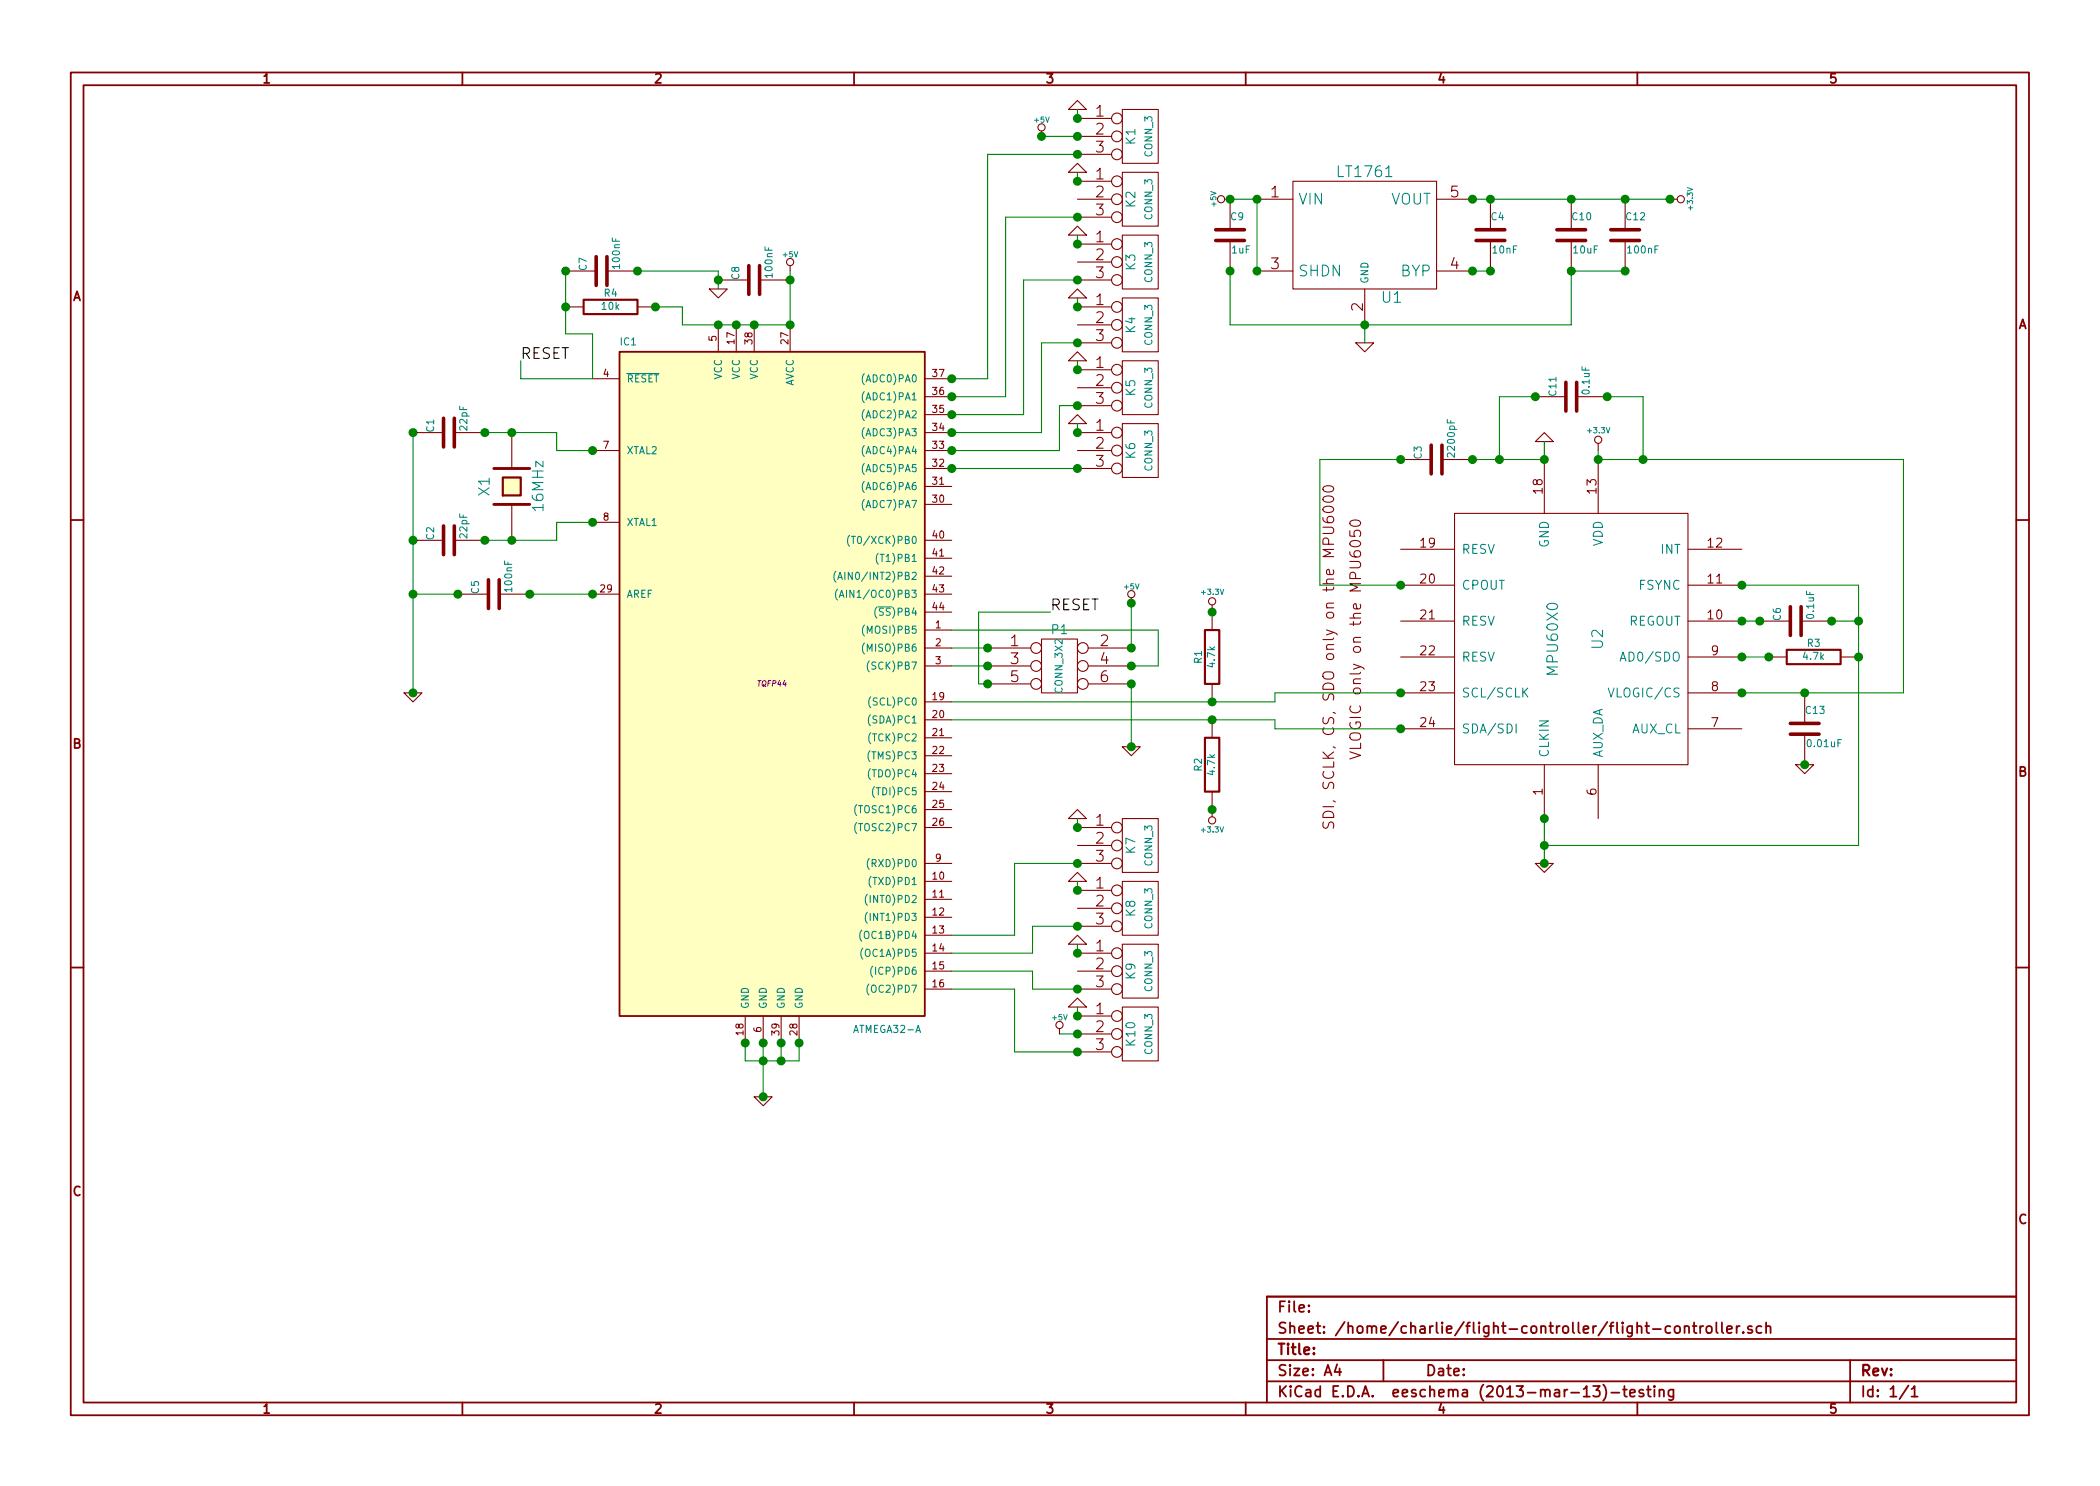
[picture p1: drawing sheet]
EESchema Schematic File Version 2
LIBS:power
LIBS:device
LIBS:transistors
LIBS:conn
LIBS:linear
LIBS:regul
LIBS:74xx
LIBS:cmos4000
LIBS:adc-dac
LIBS:memory
LIBS:xilinx
LIBS:special
LIBS:microcontrollers
LIBS:dsp
LIBS:microchip
LIBS:analog_switches
LIBS:motorola
LIBS:texas
LIBS:intel
LIBS:audio
LIBS:interface
LIBS:digital-audio
LIBS:philips
LIBS:display
LIBS:cypress
LIBS:siliconi
LIBS:opto
LIBS:atmel
LIBS:contrib
LIBS:valves
LIBS:flight-controller-cache
EELAYER 24 0
EELAYER END
$Descr A4 11693 8268
encoding utf-8
Sheet 1 1
Title ""
Date ""
Rev ""
Comp ""
Comment1 ""
Comment2 ""
Comment3 ""
Comment4 ""
$EndDescr
$Comp
L CRYSTAL X1
U 1 1
P 2850 2700
F 0 "X1" H 2850 2850 60  0000 C CNN
F 1 "16MHz" H 2850 2550 60  0000 C CNN
F 2 "" H 2850 2700 60  0000 C CNN
F 3 "" H 2850 2700 60  0000 C CNN
	1    2850 2700
	0    -1   -1   0   
$EndComp
$Comp
L C C1
U 1 1
P 2500 2400
F 0 "C1" H 2500 2500 40  0000 L CNN
F 1 "22pF" H 2506 2315 40  0000 L CNN
F 2 "" H 2538 2250 30  0000 C CNN
F 3 "" H 2500 2400 60  0000 C CNN
	1    2500 2400
	0    -1   -1   0   
$EndComp
$Comp
L C C2
U 1 1
P 2500 3000
F 0 "C2" H 2500 3100 40  0000 L CNN
F 1 "22pF" H 2506 2915 40  0000 L CNN
F 2 "" H 2538 2850 30  0000 C CNN
F 3 "" H 2500 3000 60  0000 C CNN
	1    2500 3000
	0    -1   -1   0   
$EndComp
$Comp
L GND #PWR01
U 1 1
P 2300 3850
F 0 "#PWR01" H 2300 3850 30  0001 C CNN
F 1 "GND" H 2300 3780 30  0001 C CNN
F 2 "" H 2300 3850 60  0000 C CNN
F 3 "" H 2300 3850 60  0000 C CNN
	1    2300 3850
	1    0    0    -1  
$EndComp
$Comp
L R R2
U 1 1
P 6750 4250
F 0 "R2" V 6830 4250 40  0000 C CNN
F 1 "4.7k" V 6757 4251 40  0000 C CNN
F 2 "" V 6680 4250 30  0000 C CNN
F 3 "" H 6750 4250 30  0000 C CNN
	1    6750 4250
	-1   0    0    1   
$EndComp
$Comp
L R R1
U 1 1
P 6750 3650
F 0 "R1" V 6830 3650 40  0000 C CNN
F 1 "4.7k" V 6757 3651 40  0000 C CNN
F 2 "" V 6680 3650 30  0000 C CNN
F 3 "" H 6750 3650 30  0000 C CNN
	1    6750 3650
	-1   0    0    1   
$EndComp
$Comp
L ATMEGA32-A IC1
U 1 1
P 4300 3800
F 0 "IC1" H 3450 5680 40  0000 L BNN
F 1 "ATMEGA32-A" H 4750 1850 40  0000 L BNN
F 2 "TQFP44" H 4300 3800 30  0000 C CIN
F 3 "" H 4300 3800 60  0000 C CNN
	1    4300 3800
	1    0    0    -1  
$EndComp
$Comp
L MPU60X0 U2
U 1 1
P 8750 3550
F 0 "U2" H 8750 3400 60  0000 C CNN
F 1 "MPU60X0" H 8750 3650 60  0000 C CNN
F 2 "" H 8750 3550 60  0000 C CNN
F 3 "" H 8750 3550 60  0000 C CNN
	1    8750 3550
	0    -1   -1   0   
$EndComp
$Comp
L +3.3V #PWR02
U 1 1
P 6750 3400
F 0 "#PWR02" H 6750 3360 30  0001 C CNN
F 1 "+3.3V" H 6750 3510 30  0000 C CNN
F 2 "" H 6750 3400 60  0000 C CNN
F 3 "" H 6750 3400 60  0000 C CNN
	1    6750 3400
	1    0    0    -1  
$EndComp
$Comp
L +3.3V #PWR03
U 1 1
P 6750 4500
F 0 "#PWR03" H 6750 4460 30  0001 C CNN
F 1 "+3.3V" H 6750 4610 30  0000 C CNN
F 2 "" H 6750 4500 60  0000 C CNN
F 3 "" H 6750 4500 60  0000 C CNN
	1    6750 4500
	-1   0    0    1   
$EndComp
$Comp
L +3.3V #PWR04
U 1 1
P 8900 2500
F 0 "#PWR04" H 8900 2460 30  0001 C CNN
F 1 "+3.3V" H 8900 2610 30  0000 C CNN
F 2 "" H 8900 2500 60  0000 C CNN
F 3 "" H 8900 2500 60  0000 C CNN
	1    8900 2500
	1    0    0    -1  
$EndComp
$Comp
L LT1761 U1
U 1 1
P 7600 1300
F 0 "U1" H 7750 950 60  0000 C CNN
F 1 "LT1761" H 7600 1650 60  0000 C CNN
F 2 "" H 7600 1300 60  0000 C CNN
F 3 "" H 7600 1300 60  0000 C CNN
	1    7600 1300
	1    0    0    -1  
$EndComp
$Comp
L +5V #PWR05
U 1 1
P 6850 1100
F 0 "#PWR05" H 6850 1190 20  0001 C CNN
F 1 "+5V" H 6850 1190 30  0000 C CNN
F 2 "" H 6850 1100 60  0000 C CNN
F 3 "" H 6850 1100 60  0000 C CNN
	1    6850 1100
	0    -1   -1   0   
$EndComp
$Comp
L +3.3V #PWR06
U 1 1
P 9300 1100
F 0 "#PWR06" H 9300 1060 30  0001 C CNN
F 1 "+3.3V" H 9300 1210 30  0000 C CNN
F 2 "" H 9300 1100 60  0000 C CNN
F 3 "" H 9300 1100 60  0000 C CNN
	1    9300 1100
	0    1    1    0   
$EndComp
$Comp
L C C4
U 1 1
P 8300 1300
F 0 "C4" H 8300 1400 40  0000 L CNN
F 1 "10nF" H 8306 1215 40  0000 L CNN
F 2 "" H 8338 1150 30  0000 C CNN
F 3 "" H 8300 1300 60  0000 C CNN
	1    8300 1300
	1    0    0    -1  
$EndComp
$Comp
L GND #PWR07
U 1 1
P 7600 1900
F 0 "#PWR07" H 7600 1900 30  0001 C CNN
F 1 "GND" H 7600 1830 30  0001 C CNN
F 2 "" H 7600 1900 60  0000 C CNN
F 3 "" H 7600 1900 60  0000 C CNN
	1    7600 1900
	1    0    0    -1  
$EndComp
$Comp
L GND #PWR08
U 1 1
P 8600 2450
F 0 "#PWR08" H 8600 2450 30  0001 C CNN
F 1 "GND" H 8600 2380 30  0001 C CNN
F 2 "" H 8600 2450 60  0000 C CNN
F 3 "" H 8600 2450 60  0000 C CNN
	1    8600 2450
	-1   0    0    1   
$EndComp
$Comp
L GND #PWR09
U 1 1
P 8600 4800
F 0 "#PWR09" H 8600 4800 30  0001 C CNN
F 1 "GND" H 8600 4730 30  0001 C CNN
F 2 "" H 8600 4800 60  0000 C CNN
F 3 "" H 8600 4800 60  0000 C CNN
	1    8600 4800
	1    0    0    -1  
$EndComp
$Comp
L C C3
U 1 1
P 8000 2550
F 0 "C3" H 8000 2650 40  0000 L CNN
F 1 "2200pF" H 8006 2465 40  0000 L CNN
F 2 "" H 8038 2400 30  0000 C CNN
F 3 "" H 8000 2550 60  0000 C CNN
	1    8000 2550
	0    -1   -1   0   
$EndComp
$Comp
L R R3
U 1 1
P 10100 3650
F 0 "R3" V 10180 3650 40  0000 C CNN
F 1 "4.7k" V 10107 3651 40  0000 C CNN
F 2 "" V 10030 3650 30  0000 C CNN
F 3 "" H 10100 3650 30  0000 C CNN
	1    10100 3650
	0    -1   -1   0   
$EndComp
$Comp
L C C6
U 1 1
P 10000 3450
F 0 "C6" H 10000 3550 40  0000 L CNN
F 1 "0.1uF" H 10006 3365 40  0000 L CNN
F 2 "" H 10038 3300 30  0000 C CNN
F 3 "" H 10000 3450 60  0000 C CNN
	1    10000 3450
	0    -1   -1   0   
$EndComp
$Comp
L GND #PWR010
U 1 1
P 4250 6100
F 0 "#PWR010" H 4250 6100 30  0001 C CNN
F 1 "GND" H 4250 6030 30  0001 C CNN
F 2 "" H 4250 6100 60  0000 C CNN
F 3 "" H 4250 6100 60  0000 C CNN
	1    4250 6100
	1    0    0    -1  
$EndComp
$Comp
L CONN_3X2 P1
U 1 1
P 5900 3750
F 0 "P1" H 5900 4000 50  0000 C CNN
F 1 "CONN_3X2" V 5900 3800 40  0000 C CNN
F 2 "" H 5900 3750 60  0000 C CNN
F 3 "" H 5900 3750 60  0000 C CNN
	1    5900 3750
	1    0    0    -1  
$EndComp
$Comp
L +5V #PWR011
U 1 1
P 6300 3350
F 0 "#PWR011" H 6300 3440 20  0001 C CNN
F 1 "+5V" H 6300 3440 30  0000 C CNN
F 2 "" H 6300 3350 60  0000 C CNN
F 3 "" H 6300 3350 60  0000 C CNN
	1    6300 3350
	1    0    0    -1  
$EndComp
$Comp
L GND #PWR012
U 1 1
P 6300 4150
F 0 "#PWR012" H 6300 4150 30  0001 C CNN
F 1 "GND" H 6300 4080 30  0001 C CNN
F 2 "" H 6300 4150 60  0000 C CNN
F 3 "" H 6300 4150 60  0000 C CNN
	1    6300 4150
	1    0    0    -1  
$EndComp
Connection ~ 2850 2400
Connection ~ 2850 3000
Connection ~ 2300 3000
Wire Wire Line
	2700 2400 3100 2400
Wire Wire Line
	3100 2400 3100 2500
Wire Wire Line
	3100 2500 3300 2500
Wire Wire Line
	2700 3000 3100 3000
Wire Wire Line
	3100 3000 3100 2900
Wire Wire Line
	3100 2900 3300 2900
Wire Wire Line
	5300 3900 7100 3900
Wire Wire Line
	7100 3900 7100 3850
Connection ~ 6750 3900
Wire Wire Line
	5300 4000 7100 4000
Wire Wire Line
	7100 4000 7100 4050
Connection ~ 6750 4000
Wire Wire Line
	6850 1100 7000 1100
Wire Wire Line
	7000 1100 7000 1500
Wire Wire Line
	8200 1500 8300 1500
Wire Wire Line
	7600 1800 7600 1900
Wire Wire Line
	8600 2550 8600 2450
Wire Wire Line
	8200 2550 8600 2550
Wire Wire Line
	7800 2550 7350 2550
Wire Wire Line
	7350 2550 7350 3250
Wire Wire Line
	7350 3250 7800 3250
Wire Wire Line
	9700 3650 9850 3650
Wire Wire Line
	8600 4550 8600 4800
Wire Wire Line
	10350 4700 8600 4700
Wire Wire Line
	10350 3250 10350 4700
Connection ~ 8600 4700
Wire Wire Line
	9700 3250 10350 3250
Connection ~ 10350 3650
Wire Wire Line
	10200 3450 10350 3450
Connection ~ 10350 3450
Wire Wire Line
	9700 3450 9800 3450
Wire Wire Line
	9700 3850 10600 3850
Wire Wire Line
	10600 3850 10600 2550
Wire Wire Line
	10600 2550 8900 2550
Wire Wire Line
	8900 2550 8900 2500
Wire Wire Line
	4250 5800 4250 6100
Wire Wire Line
	4150 5800 4150 5900
Wire Wire Line
	4150 5900 4450 5900
Connection ~ 4250 5900
Wire Wire Line
	4350 5900 4350 5800
Wire Wire Line
	4450 5900 4450 5800
Connection ~ 4350 5900
Wire Wire Line
	5300 3600 5500 3600
Wire Wire Line
	5300 3700 5500 3700
Wire Wire Line
	5300 3500 6450 3500
Wire Wire Line
	6450 3500 6450 3700
Wire Wire Line
	6450 3700 6300 3700
Wire Wire Line
	6300 3350 6300 3600
Wire Wire Line
	6300 3800 6300 4150
$Comp
L +5V #PWR013
U 1 1
P 4400 1500
F 0 "#PWR013" H 4400 1590 20  0001 C CNN
F 1 "+5V" H 4400 1590 30  0000 C CNN
F 2 "" H 4400 1500 60  0000 C CNN
F 3 "" H 4400 1500 60  0000 C CNN
	1    4400 1500
	1    0    0    -1  
$EndComp
Wire Wire Line
	4400 1800 4400 1500
Wire Wire Line
	3800 1800 4400 1800
Connection ~ 4200 1800
Connection ~ 4100 1800
Text Label 5850 3400 0    60   ~ 0
RESET
Text Label 2900 2000 0    60   ~ 0
RESET
Wire Wire Line
	2900 2000 2900 2100
Wire Wire Line
	2900 2100 3300 2100
Wire Wire Line
	5500 3800 5450 3800
Wire Wire Line
	5450 3800 5450 3400
Wire Wire Line
	5450 3400 5850 3400
$Comp
L CONN_3 K7
U 1 1
P 6350 4700
F 0 "K7" V 6300 4700 50  0000 C CNN
F 1 "CONN_3" V 6400 4700 40  0000 C CNN
F 2 "" H 6350 4700 60  0000 C CNN
F 3 "" H 6350 4700 60  0000 C CNN
	1    6350 4700
	1    0    0    -1  
$EndComp
$Comp
L CONN_3 K8
U 1 1
P 6350 5050
F 0 "K8" V 6300 5050 50  0000 C CNN
F 1 "CONN_3" V 6400 5050 40  0000 C CNN
F 2 "" H 6350 5050 60  0000 C CNN
F 3 "" H 6350 5050 60  0000 C CNN
	1    6350 5050
	1    0    0    -1  
$EndComp
$Comp
L CONN_3 K9
U 1 1
P 6350 5400
F 0 "K9" V 6300 5400 50  0000 C CNN
F 1 "CONN_3" V 6400 5400 40  0000 C CNN
F 2 "" H 6350 5400 60  0000 C CNN
F 3 "" H 6350 5400 60  0000 C CNN
	1    6350 5400
	1    0    0    -1  
$EndComp
$Comp
L CONN_3 K10
U 1 1
P 6350 5750
F 0 "K10" V 6300 5750 50  0000 C CNN
F 1 "CONN_3" V 6400 5750 40  0000 C CNN
F 2 "" H 6350 5750 60  0000 C CNN
F 3 "" H 6350 5750 60  0000 C CNN
	1    6350 5750
	1    0    0    -1  
$EndComp
Wire Wire Line
	5750 5400 5750 5500
Wire Wire Line
	5750 5500 6000 5500
Wire Wire Line
	5650 5500 5650 5850
Wire Wire Line
	5650 5850 6000 5850
$Comp
L +5V #PWR014
U 1 1
P 5900 5750
F 0 "#PWR014" H 5900 5840 20  0001 C CNN
F 1 "+5V" H 5900 5840 30  0000 C CNN
F 2 "" H 5900 5750 60  0000 C CNN
F 3 "" H 5900 5750 60  0000 C CNN
	1    5900 5750
	1    0    0    -1  
$EndComp
$Comp
L GND #PWR015
U 1 1
P 6000 4550
F 0 "#PWR015" H 6000 4550 30  0001 C CNN
F 1 "GND" H 6000 4480 30  0001 C CNN
F 2 "" H 6000 4550 60  0000 C CNN
F 3 "" H 6000 4550 60  0000 C CNN
	1    6000 4550
	-1   0    0    1   
$EndComp
$Comp
L CONN_3 K1
U 1 1
P 6350 750
F 0 "K1" V 6300 750 50  0000 C CNN
F 1 "CONN_3" V 6400 750 40  0000 C CNN
F 2 "" H 6350 750 60  0000 C CNN
F 3 "" H 6350 750 60  0000 C CNN
	1    6350 750 
	1    0    0    -1  
$EndComp
$Comp
L CONN_3 K2
U 1 1
P 6350 1100
F 0 "K2" V 6300 1100 50  0000 C CNN
F 1 "CONN_3" V 6400 1100 40  0000 C CNN
F 2 "" H 6350 1100 60  0000 C CNN
F 3 "" H 6350 1100 60  0000 C CNN
	1    6350 1100
	1    0    0    -1  
$EndComp
$Comp
L CONN_3 K3
U 1 1
P 6350 1450
F 0 "K3" V 6300 1450 50  0000 C CNN
F 1 "CONN_3" V 6400 1450 40  0000 C CNN
F 2 "" H 6350 1450 60  0000 C CNN
F 3 "" H 6350 1450 60  0000 C CNN
	1    6350 1450
	1    0    0    -1  
$EndComp
$Comp
L CONN_3 K4
U 1 1
P 6350 1800
F 0 "K4" V 6300 1800 50  0000 C CNN
F 1 "CONN_3" V 6400 1800 40  0000 C CNN
F 2 "" H 6350 1800 60  0000 C CNN
F 3 "" H 6350 1800 60  0000 C CNN
	1    6350 1800
	1    0    0    -1  
$EndComp
$Comp
L CONN_3 K5
U 1 1
P 6350 2150
F 0 "K5" V 6300 2150 50  0000 C CNN
F 1 "CONN_3" V 6400 2150 40  0000 C CNN
F 2 "" H 6350 2150 60  0000 C CNN
F 3 "" H 6350 2150 60  0000 C CNN
	1    6350 2150
	1    0    0    -1  
$EndComp
$Comp
L CONN_3 K6
U 1 1
P 6350 2500
F 0 "K6" V 6300 2500 50  0000 C CNN
F 1 "CONN_3" V 6400 2500 40  0000 C CNN
F 2 "" H 6350 2500 60  0000 C CNN
F 3 "" H 6350 2500 60  0000 C CNN
	1    6350 2500
	1    0    0    -1  
$EndComp
Wire Wire Line
	5300 2600 6000 2600
Wire Wire Line
	5300 2500 5900 2500
Wire Wire Line
	5900 2500 5900 2250
Wire Wire Line
	5900 2250 6000 2250
Wire Wire Line
	5300 2400 5800 2400
Wire Wire Line
	5800 2400 5800 1900
Wire Wire Line
	5800 1900 6000 1900
Wire Wire Line
	5300 2300 5700 2300
Wire Wire Line
	5700 2300 5700 1550
Wire Wire Line
	5700 1550 6000 1550
Wire Wire Line
	5300 2200 5600 2200
Wire Wire Line
	5600 2200 5600 1200
Wire Wire Line
	5600 1200 6000 1200
Wire Wire Line
	5300 2100 5500 2100
Wire Wire Line
	5500 2100 5500 850 
Wire Wire Line
	5500 850  6000 850 
$Comp
L +5V #PWR016
U 1 1
P 5800 750
F 0 "#PWR016" H 5800 840 20  0001 C CNN
F 1 "+5V" H 5800 840 30  0000 C CNN
F 2 "" H 5800 750 60  0000 C CNN
F 3 "" H 5800 750 60  0000 C CNN
	1    5800 750 
	1    0    0    -1  
$EndComp
$Comp
L GND #PWR017
U 1 1
P 6000 600
F 0 "#PWR017" H 6000 600 30  0001 C CNN
F 1 "GND" H 6000 530 30  0001 C CNN
F 2 "" H 6000 600 60  0000 C CNN
F 3 "" H 6000 600 60  0000 C CNN
	1    6000 600 
	-1   0    0    1   
$EndComp
Wire Wire Line
	5800 750  6000 750 
Wire Wire Line
	6000 4550 6000 4600
$Comp
L GND #PWR018
U 1 1
P 6000 4900
F 0 "#PWR018" H 6000 4900 30  0001 C CNN
F 1 "GND" H 6000 4830 30  0001 C CNN
F 2 "" H 6000 4900 60  0000 C CNN
F 3 "" H 6000 4900 60  0000 C CNN
	1    6000 4900
	-1   0    0    1   
$EndComp
$Comp
L GND #PWR019
U 1 1
P 6000 5250
F 0 "#PWR019" H 6000 5250 30  0001 C CNN
F 1 "GND" H 6000 5180 30  0001 C CNN
F 2 "" H 6000 5250 60  0000 C CNN
F 3 "" H 6000 5250 60  0000 C CNN
	1    6000 5250
	-1   0    0    1   
$EndComp
$Comp
L GND #PWR020
U 1 1
P 6000 5600
F 0 "#PWR020" H 6000 5600 30  0001 C CNN
F 1 "GND" H 6000 5530 30  0001 C CNN
F 2 "" H 6000 5600 60  0000 C CNN
F 3 "" H 6000 5600 60  0000 C CNN
	1    6000 5600
	-1   0    0    1   
$EndComp
Wire Wire Line
	6000 5600 6000 5650
Wire Wire Line
	6000 5250 6000 5300
Wire Wire Line
	6000 4900 6000 4950
$Comp
L GND #PWR021
U 1 1
P 6000 950
F 0 "#PWR021" H 6000 950 30  0001 C CNN
F 1 "GND" H 6000 880 30  0001 C CNN
F 2 "" H 6000 950 60  0000 C CNN
F 3 "" H 6000 950 60  0000 C CNN
	1    6000 950 
	-1   0    0    1   
$EndComp
$Comp
L GND #PWR022
U 1 1
P 6000 1300
F 0 "#PWR022" H 6000 1300 30  0001 C CNN
F 1 "GND" H 6000 1230 30  0001 C CNN
F 2 "" H 6000 1300 60  0000 C CNN
F 3 "" H 6000 1300 60  0000 C CNN
	1    6000 1300
	-1   0    0    1   
$EndComp
$Comp
L GND #PWR023
U 1 1
P 6000 1650
F 0 "#PWR023" H 6000 1650 30  0001 C CNN
F 1 "GND" H 6000 1580 30  0001 C CNN
F 2 "" H 6000 1650 60  0000 C CNN
F 3 "" H 6000 1650 60  0000 C CNN
	1    6000 1650
	-1   0    0    1   
$EndComp
$Comp
L GND #PWR024
U 1 1
P 6000 2000
F 0 "#PWR024" H 6000 2000 30  0001 C CNN
F 1 "GND" H 6000 1930 30  0001 C CNN
F 2 "" H 6000 2000 60  0000 C CNN
F 3 "" H 6000 2000 60  0000 C CNN
	1    6000 2000
	-1   0    0    1   
$EndComp
$Comp
L GND #PWR025
U 1 1
P 6000 2350
F 0 "#PWR025" H 6000 2350 30  0001 C CNN
F 1 "GND" H 6000 2280 30  0001 C CNN
F 2 "" H 6000 2350 60  0000 C CNN
F 3 "" H 6000 2350 60  0000 C CNN
	1    6000 2350
	-1   0    0    1   
$EndComp
Wire Wire Line
	6000 2350 6000 2400
Wire Wire Line
	6000 2000 6000 2050
Wire Wire Line
	6000 1650 6000 1700
Wire Wire Line
	6000 1300 6000 1350
Wire Wire Line
	6000 950  6000 1000
Wire Wire Line
	6000 600  6000 650 
Wire Wire Line
	5900 5750 6000 5750
Wire Wire Line
	5650 5500 5300 5500
Wire Wire Line
	5300 5400 5750 5400
Wire Wire Line
	6000 5150 5750 5150
Wire Wire Line
	5750 5150 5750 5300
Wire Wire Line
	5750 5300 5300 5300
Wire Wire Line
	5300 5200 5650 5200
Wire Wire Line
	5650 5200 5650 4800
Wire Wire Line
	5650 4800 6000 4800
$Comp
L C C12
U 1 1
P 9050 1300
F 0 "C12" H 9050 1400 40  0000 L CNN
F 1 "100nF" H 9056 1215 40  0000 L CNN
F 2 "" H 9088 1150 30  0000 C CNN
F 3 "" H 9050 1300 60  0000 C CNN
	1    9050 1300
	1    0    0    -1  
$EndComp
$Comp
L C C9
U 1 1
P 6850 1300
F 0 "C9" H 6850 1400 40  0000 L CNN
F 1 "1uF" H 6856 1215 40  0000 L CNN
F 2 "" H 6888 1150 30  0000 C CNN
F 3 "" H 6850 1300 60  0000 C CNN
	1    6850 1300
	1    0    0    -1  
$EndComp
Wire Wire Line
	9050 1500 8750 1500
Wire Wire Line
	8750 1500 8750 1800
Wire Wire Line
	8750 1800 6850 1800
Wire Wire Line
	6850 1800 6850 1500
Connection ~ 7600 1800
$Comp
L C C10
U 1 1
P 8750 1300
F 0 "C10" H 8750 1400 40  0000 L CNN
F 1 "10uF" H 8756 1215 40  0000 L CNN
F 2 "" H 8788 1150 30  0000 C CNN
F 3 "" H 8750 1300 60  0000 C CNN
	1    8750 1300
	1    0    0    -1  
$EndComp
$Comp
L C C8
U 1 1
P 4200 1550
F 0 "C8" H 4200 1650 40  0000 L CNN
F 1 "100nF" H 4206 1465 40  0000 L CNN
F 2 "" H 4238 1400 30  0000 C CNN
F 3 "" H 4200 1550 60  0000 C CNN
	1    4200 1550
	0    -1   -1   0   
$EndComp
$Comp
L GND #PWR026
U 1 1
P 4000 1600
F 0 "#PWR026" H 4000 1600 30  0001 C CNN
F 1 "GND" H 4000 1530 30  0001 C CNN
F 2 "" H 4000 1600 60  0000 C CNN
F 3 "" H 4000 1600 60  0000 C CNN
	1    4000 1600
	1    0    0    -1  
$EndComp
Wire Wire Line
	4000 1500 4000 1600
$Comp
L C C11
U 1 1
P 8750 2200
F 0 "C11" H 8750 2300 40  0000 L CNN
F 1 "0.1uF" H 8756 2115 40  0000 L CNN
F 2 "" H 8788 2050 30  0000 C CNN
F 3 "" H 8750 2200 60  0000 C CNN
	1    8750 2200
	0    -1   -1   0   
$EndComp
Wire Wire Line
	8950 2200 9150 2200
Wire Wire Line
	9150 2200 9150 2550
Connection ~ 9150 2550
Wire Wire Line
	8550 2200 8350 2200
Wire Wire Line
	8350 2200 8350 2550
Connection ~ 8350 2550
Wire Wire Line
	7100 3850 7800 3850
Wire Wire Line
	7100 4050 7800 4050
$Comp
L C C13
U 1 1
P 10050 4050
F 0 "C13" H 10050 4150 40  0000 L CNN
F 1 "0.01uF" H 10056 3965 40  0000 L CNN
F 2 "" H 10088 3900 30  0000 C CNN
F 3 "" H 10050 4050 60  0000 C CNN
	1    10050 4050
	1    0    0    -1  
$EndComp
$Comp
L GND #PWR027
U 1 1
P 10050 4250
F 0 "#PWR027" H 10050 4250 30  0001 C CNN
F 1 "GND" H 10050 4180 30  0001 C CNN
F 2 "" H 10050 4250 60  0000 C CNN
F 3 "" H 10050 4250 60  0000 C CNN
	1    10050 4250
	1    0    0    -1  
$EndComp
$Comp
L R R4
U 1 1
P 3400 1700
F 0 "R4" V 3480 1700 40  0000 C CNN
F 1 "10k" V 3407 1701 40  0000 C CNN
F 2 "" V 3330 1700 30  0000 C CNN
F 3 "" H 3400 1700 30  0000 C CNN
	1    3400 1700
	0    -1   -1   0   
$EndComp
Wire Wire Line
	3800 1800 3800 1700
Wire Wire Line
	3800 1700 3650 1700
Connection ~ 4000 1800
Wire Wire Line
	3150 1500 3150 1850
Wire Wire Line
	3150 1850 3300 1850
Wire Wire Line
	3300 1850 3300 2100
$Comp
L C C7
U 1 1
P 3350 1500
F 0 "C7" H 3350 1600 40  0000 L CNN
F 1 "100nF" H 3356 1415 40  0000 L CNN
F 2 "" H 3388 1350 30  0000 C CNN
F 3 "" H 3350 1500 60  0000 C CNN
	1    3350 1500
	0    -1   -1   0   
$EndComp
Connection ~ 3150 1700
Wire Wire Line
	3550 1500 4000 1500
Connection ~ 4000 1550
$Comp
L C C5
U 1 1
P 2750 3300
F 0 "C5" H 2750 3400 40  0000 L CNN
F 1 "100nF" H 2756 3215 40  0000 L CNN
F 2 "" H 2788 3150 30  0000 C CNN
F 3 "" H 2750 3300 60  0000 C CNN
	1    2750 3300
	0    -1   -1   0   
$EndComp
Wire Wire Line
	3300 3300 2950 3300
Wire Wire Line
	2300 2400 2300 3850
Wire Wire Line
	2550 3300 2300 3300
Connection ~ 2300 3300
Connection ~ 4400 1550
Connection ~ 4400 1800
Wire Wire Line
	9300 1100 8200 1100
Connection ~ 8300 1100
Connection ~ 8750 1100
Connection ~ 9050 1100
Connection ~ 8750 1500
Connection ~ 9050 1500
Connection ~ 8300 1500
Connection ~ 8200 1100
Connection ~ 8200 1500
Connection ~ 9300 1100
Connection ~ 6850 1100
Connection ~ 7000 1100
Connection ~ 6850 1500
Connection ~ 7000 1500
Connection ~ 8600 2550
Connection ~ 8550 2200
Connection ~ 8950 2200
Connection ~ 8900 2550
Connection ~ 8200 2550
Connection ~ 7800 2550
Connection ~ 7800 3250
Connection ~ 7800 3850
Connection ~ 7800 4050
Connection ~ 8600 4550
Connection ~ 9700 3850
Connection ~ 9700 3650
Connection ~ 9700 3450
Connection ~ 9700 3250
Connection ~ 9800 3450
Connection ~ 9850 3650
Connection ~ 10200 3450
Connection ~ 10050 3850
Connection ~ 10050 4250
Connection ~ 6300 4150
Connection ~ 6300 3800
Connection ~ 6300 3700
Connection ~ 6300 3600
Connection ~ 5500 3600
Connection ~ 5500 3700
Connection ~ 5500 3800
Connection ~ 6300 3350
Connection ~ 6750 3400
Connection ~ 6750 4500
Connection ~ 3300 2500
Connection ~ 3300 2900
Connection ~ 2700 3000
Connection ~ 2700 2400
Connection ~ 2300 2400
Connection ~ 2550 3300
Connection ~ 2950 3300
Connection ~ 3300 3300
Connection ~ 3150 1500
Connection ~ 3550 1500
Connection ~ 3650 1700
Connection ~ 5300 2100
Connection ~ 5300 2200
Connection ~ 5300 2300
Connection ~ 5300 2400
Connection ~ 5300 2500
Connection ~ 5300 2600
Connection ~ 6000 2600
Connection ~ 6000 2400
Connection ~ 6000 2250
Connection ~ 6000 2050
Connection ~ 6000 1900
Connection ~ 6000 1700
Connection ~ 6000 1550
Connection ~ 6000 1350
Connection ~ 6000 1200
Connection ~ 6000 1000
Connection ~ 6000 850 
Connection ~ 6000 750 
Connection ~ 6000 650 
Connection ~ 5800 750 
Connection ~ 8600 4800
Connection ~ 6000 4600
Connection ~ 6000 4800
Connection ~ 6000 4950
Connection ~ 6000 5150
Connection ~ 6000 5300
Connection ~ 6000 5500
Connection ~ 6000 5650
Connection ~ 6000 5750
Connection ~ 6000 5850
Connection ~ 4150 5800
Connection ~ 4250 5800
Connection ~ 4350 5800
Connection ~ 4450 5800
Connection ~ 4250 6100
Connection ~ 2300 3850
$EndSCHEMATC
